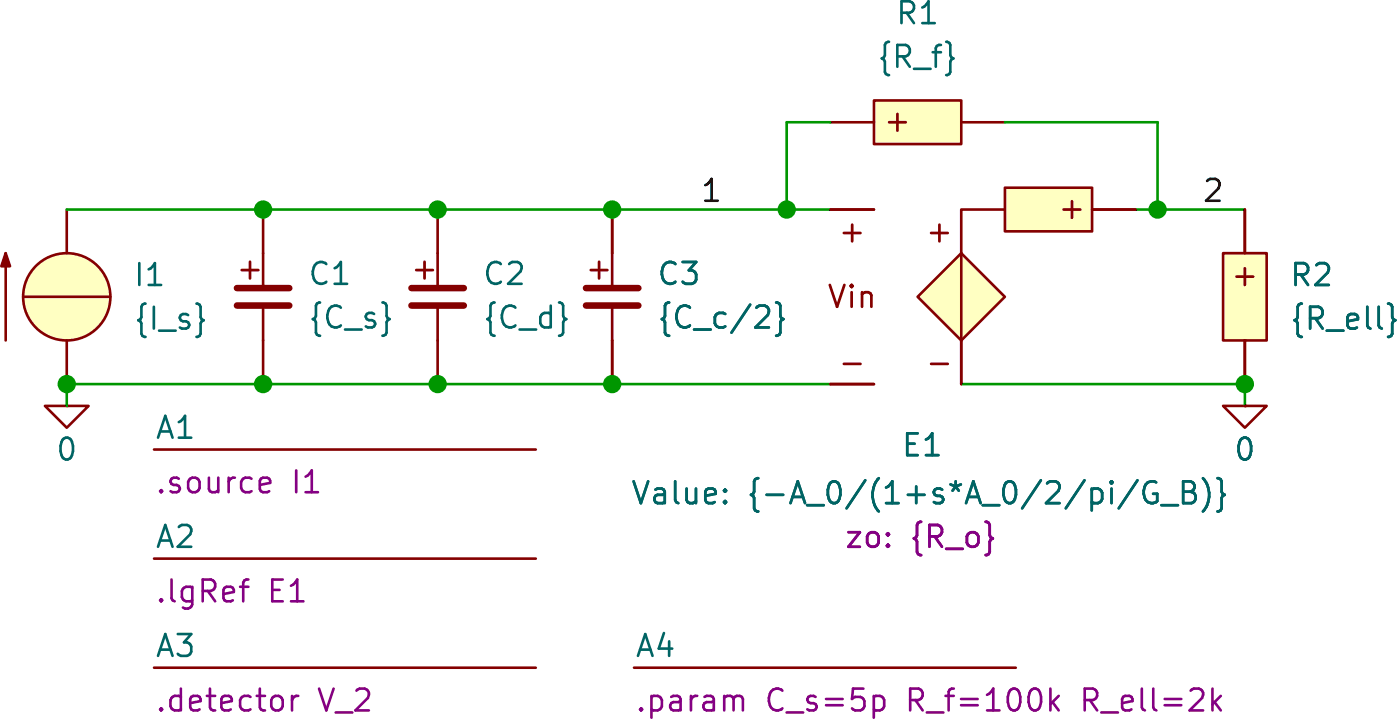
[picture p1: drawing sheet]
(kicad_sch
 (version 20231120)
 (generator "eeschema")
 (generator_version "8.0")
 (paper "A4")
 (title_block
  (title "transimpedance"))
 (lib_symbols
  (symbol "SLiCAP:C"
   (pin_numbers hide)
   (pin_names
    (offset 1.016) hide) (exclude_from_sim no) (in_bom yes) (on_board yes)
   (property "Reference" "C?" (at 2.54 3.81 0) (effects (font (size 1.27 1.27)) (justify left)))
   (property "Value" "?" (at 2.54 1.27 0) (show_name) (effects (font (size 1.27 1.27)) (justify left)))
   (property "Footprint" "" (at 2.54 -1.27 0) (effects (font (size 1.27 1.27)) (hide yes)))
   (property "Datasheet" "" (at 2.54 -1.27 0) (effects (font (size 1.27 1.27)) (hide yes)))
   (property "Description" "Capacitor" (at 7.112 -6.096 0) (effects (font (size 1.27 1.27)) (hide yes)))
   (property "model" "C" (at 2.54 -3.81 0) (show_name) (effects (font (size 1.27 1.27)) (justify left) (hide yes)))
   (property "vinit" "0" (at 2.54 -1.27 0) (show_name) (effects (font (size 1.27 1.27)) (justify left)))
   (symbol "C_0_0"
    (text "+" (at -0.762 1.651 0) (effects (font (size 1.27 1.27)))))
   (symbol "C_0_1"
    (polyline (pts (xy -1.524 -0.508) (xy 1.524 -0.508)) (stroke (width 0.381) (type solid)) (fill (type none)))
    (polyline (pts (xy -1.524 0.508) (xy 1.524 0.508)) (stroke (width 0.381) (type solid)) (fill (type none)))
    (polyline (pts (xy 0 -2.54) (xy 0 -0.508)) (stroke (width 0) (type solid)) (fill (type none)))
    (polyline (pts (xy 0 2.54) (xy 0 0.508)) (stroke (width 0) (type solid)) (fill (type none))))
   (symbol "C_1_0"
    (pin passive line (at 0 5.08 270) (length 2.54) (name "1" (effects (font (size 1.27 1.27)))) (number "1" (effects (font (size 1.27 1.27)))))
    (pin passive line (at 0 -5.08 90) (length 2.54) (name "2" (effects (font (size 1.27 1.27)))) (number "2" (effects (font (size 1.27 1.27)))))))
  (symbol "SLiCAP:Command"
   (pin_numbers hide)
   (pin_names
    (offset 0) hide) (exclude_from_sim no) (in_bom yes) (on_board yes)
   (property "Reference" "A?" (at 0 1.27 0) (do_not_autoplace) (effects (font (size 1.27 1.27)) (justify left)))
   (property "Value" "" (at 0 -0.635 0) (effects (font (size 1.27 1.27)) (justify left) (hide yes)))
   (property "Footprint" "" (at 0 -1.27 0) (effects (font (size 1.27 1.27)) (justify left) (hide yes)))
   (property "Datasheet" "" (at 0 -1.27 0) (effects (font (size 1.27 1.27)) (justify left) (hide yes)))
   (property "Description" "SLiCAP command (.lib, .param, .model. subckt}" (at 23.114 -4.064 0) (effects (font (size 1.27 1.27)) (hide yes)))
   (property "command" "?" (at 0 -1.905 0) (do_not_autoplace) (effects (font (size 1.27 1.27)) (justify left)))
   (symbol "Command_0_1"
    (polyline (pts (xy 0 0) (xy 22.225 0)) (stroke (width 0) (type default)) (fill (type none)))))
  (symbol "SLiCAP:EZ"
   (pin_numbers hide)
   (pin_names
    (offset 0) hide) (exclude_from_sim no) (in_bom yes) (on_board yes)
   (property "Reference" "E?" (at 3.175 1.27 0) (effects (font (size 1.27 1.27)) (justify left)))
   (property "Value" "?" (at 3.175 -1.27 0) (show_name) (effects (font (size 1.27 1.27)) (justify left)))
   (property "Footprint" "" (at 0 -1.27 0) (effects (font (size 1.27 1.27)) (justify left) (hide yes)))
   (property "Datasheet" "" (at 0 -1.27 0) (effects (font (size 1.27 1.27)) (justify left) (hide yes)))
   (property "Description" "Voltage-controlled voltage source with output impedance" (at 31.75 -7.62 0) (effects (font (size 1.27 1.27)) (hide yes)))
   (property "model" "EZ" (at 3.175 -5.08 0) (show_name) (effects (font (size 1.27 1.27)) (justify left) (hide yes)))
   (property "zo" "?" (at 3.175 -3.175 0) (show_name) (effects (font (size 1.27 1.27)) (justify left)))
   (symbol "EZ_0_0"
    (text "+" (at -6.35 3.81 0) (effects (font (size 1.27 1.27))))
    (text "+" (at -1.27 3.81 0) (effects (font (size 1.27 1.27))))
    (text "+" (at 6.35 5.08 900) (effects (font (size 1.27 1.27))))
    (text "-" (at -6.35 -3.81 0) (effects (font (size 1.27 1.27))))
    (text "-" (at -1.27 -3.81 0) (effects (font (size 1.27 1.27)))))
   (symbol "EZ_0_1"
    (polyline (pts (xy 0 2.54) (xy 0 -2.54)) (stroke (width 0) (type solid)) (fill (type none)))
    (polyline (pts (xy 0 2.54) (xy 0 5.08) (xy 2.54 5.08)) (stroke (width 0) (type default)) (fill (type none))))
   (symbol "EZ_1_0"
    (pin power_out line (at 10.16 5.08 180) (length 2.54) (name "outP" (effects (font (size 1.27 1.27)))) (number "1" (effects (font (size 1.27 1.27)))))
    (pin power_out line (at 0 -5.08 90) (length 2.54) (name "outN" (effects (font (size 1.27 1.27)))) (number "2" (effects (font (size 1.27 1.27))))))
   (symbol "EZ_1_1"
    (polyline (pts (xy 0 2.54) (xy -2.54 0) (xy 0 -2.54) (xy 2.54 0) (xy 0 2.54)) (stroke (width 0) (type default)) (fill (type background)))
    (rectangle (start 2.54 6.35) (end 7.62 3.81) (stroke (width 0) (type solid)) (fill (type background)))
    (text "Vin" (at -6.35 0 0) (effects (font (size 1.27 1.27))))
    (pin input line (at -7.62 5.08 0) (length 2.54) (name "inp" (effects (font (size 1.27 1.27)))) (number "3" (effects (font (size 1.27 1.27)))))
    (pin input line (at -7.62 -5.08 0) (length 2.54) (name "inN" (effects (font (size 1.27 1.27)))) (number "4" (effects (font (size 1.27 1.27)))))))
  (symbol "SLiCAP:GND"
   (power)
   (pin_numbers hide)
   (pin_names
    (offset 0) hide) (exclude_from_sim no) (in_bom yes) (on_board yes)
   (property "Reference" "#0" (at 0 -5.08 0) (effects (font (size 1.27 1.27)) (hide yes)))
   (property "Value" "0" (at 0 -2.54 0) (do_not_autoplace) (effects (font (size 1.27 1.27))))
   (property "Footprint" "" (at 0 0 0) (effects (font (size 1.27 1.27)) (hide yes)))
   (property "Datasheet" "" (at 0 -10.16 0) (effects (font (size 1.27 1.27)) (hide yes)))
   (property "Description" "0V reference potential" (at 0 -7.62 0) (effects (font (size 1.27 1.27)) (hide yes)))
   (symbol "GND_0_1"
    (polyline (pts (xy -1.27 0) (xy 0 -1.27) (xy 1.27 0) (xy -1.27 0)) (stroke (width 0) (type default)) (fill (type none))))
   (symbol "GND_1_1"
    (pin power_in line (at 0 0 0) (length 0) (name "~" (effects (font (size 1.016 1.016)))) (number "1" (effects (font (size 1.016 1.016)))))))
  (symbol "SLiCAP:I"
   (pin_numbers hide)
   (pin_names
    (offset 0) hide) (exclude_from_sim no) (in_bom yes) (on_board yes)
   (property "Reference" "I?" (at 3.81 4.445 0) (effects (font (size 1.27 1.27)) (justify left)))
   (property "Value" "?" (at 3.81 2.54 0) (show_name) (effects (font (size 1.27 1.27)) (justify left)))
   (property "Footprint" "" (at 0 -1.27 0) (effects (font (size 1.27 1.27)) (justify left) (hide yes)))
   (property "Datasheet" "" (at 0 -1.27 0) (effects (font (size 1.27 1.27)) (justify left) (hide yes)))
   (property "Description" "Independent current source" (at 17.272 -7.366 0) (effects (font (size 1.27 1.27)) (hide yes)))
   (property "noise" "0" (at 3.81 -3.175 0) (show_name) (effects (font (size 1.27 1.27)) (justify left)))
   (property "dc" "0" (at 3.81 0.635 0) (show_name) (effects (font (size 1.27 1.27)) (justify left)))
   (property "dcvar" "0" (at 3.81 -1.27 0) (show_name) (effects (font (size 1.27 1.27)) (justify left)))
   (property "model" "I" (at 3.81 -5.08 0) (show_name) (effects (font (size 1.27 1.27)) (justify left) (hide yes)))
   (symbol "I_0_1"
    (polyline (pts (xy -3.556 2.54) (xy -3.556 -2.54)) (stroke (width 0) (type solid)) (fill (type none)))
    (polyline (pts (xy -2.54 0) (xy 2.54 0)) (stroke (width 0) (type solid)) (fill (type none)))
    (polyline (pts (xy -3.556 2.54) (xy -3.81 1.778) (xy -3.302 1.778) (xy -3.556 2.54)) (stroke (width 0) (type solid)) (fill (type outline))))
   (symbol "I_1_0"
    (circle (center 0 0) (radius 2.54) (stroke (width 0) (type solid)) (fill (type background)))
    (pin power_out line (at 0 -5.08 90) (length 2.54) (name "n" (effects (font (size 1.27 1.27)))) (number "1" (effects (font (size 1.27 1.27)))))
    (pin power_out line (at 0 5.08 270) (length 2.54) (name "p" (effects (font (size 1.27 1.27)))) (number "2" (effects (font (size 1.27 1.27)))))))
  (symbol "SLiCAP:R"
   (pin_numbers hide)
   (pin_names
    (offset 1.016) hide) (exclude_from_sim no) (in_bom yes) (on_board yes)
   (property "Reference" "R?" (at 1.905 3.81 0) (effects (font (size 1.27 1.27)) (justify left)))
   (property "Value" "?" (at 1.905 1.905 0) (show_name) (effects (font (size 1.27 1.27)) (justify left)))
   (property "Footprint" "" (at 0.635 -3.175 0) (effects (font (size 1.27 1.27)) (hide yes)))
   (property "Datasheet" "" (at 0.635 -3.175 0) (effects (font (size 1.27 1.27)) (hide yes)))
   (property "Description" "Resistor (cannot have zero resistance)" (at 21.082 -5.842 0) (effects (font (size 1.27 1.27)) (hide yes)))
   (property "model" "R" (at 1.905 -3.81 0) (show_name) (effects (font (size 1.27 1.27)) (justify left) (hide yes)))
   (property "noisetemp" "0" (at 1.905 0 0) (show_name) (effects (font (size 1.27 1.27)) (justify left)))
   (property "noiseflow" "0" (at 15.24 0 0) (show_name) (effects (font (size 1.27 1.27)) (justify left)))
   (property "dcvar" "0" (at 1.905 -1.905 0) (show_name) (effects (font (size 1.27 1.27)) (justify left)))
   (property "dcvarlot" "0" (at 15.24 -1.905 0) (show_name) (effects (font (size 1.27 1.27)) (justify left)))
   (symbol "R_0_0"
    (text "+" (at 0 1.27 0) (effects (font (size 1.27 1.27)))))
   (symbol "R_1_0"
    (pin passive line (at 0 5.08 270) (length 2.54) (name "1" (effects (font (size 1.27 1.27)))) (number "1" (effects (font (size 1.27 1.27)))))
    (pin passive line (at 0 -5.08 90) (length 2.54) (name "2" (effects (font (size 1.27 1.27)))) (number "2" (effects (font (size 1.27 1.27))))))
   (symbol "R_1_1"
    (rectangle (start -1.27 2.54) (end 1.27 -2.54) (stroke (width 0) (type solid)) (fill (type background))))))
 (junction
  (at 110.49 39.37)
  (diameter 0)
  (color 0 0 0 0))
 (junction
  (at 137.16 49.53)
  (diameter 0)
  (color 0 0 0 0))
 (junction
  (at 68.58 49.53)
  (diameter 0)
  (color 0 0 0 0))
 (junction
  (at 90.17 39.37)
  (diameter 0)
  (color 0 0 0 0))
 (junction
  (at 132.08 39.37)
  (diameter 0)
  (color 0 0 0 0))
 (junction
  (at 90.17 49.53)
  (diameter 0)
  (color 0 0 0 0))
 (junction
  (at 100.33 39.37)
  (diameter 0)
  (color 0 0 0 0))
 (junction
  (at 80.01 49.53)
  (diameter 0)
  (color 0 0 0 0))
 (junction
  (at 100.33 49.53)
  (diameter 0)
  (color 0 0 0 0))
 (junction
  (at 80.01 39.37)
  (diameter 0)
  (color 0 0 0 0))
 (wire
  (pts (xy 68.58 49.53) (xy 80.01 49.53))
  (stroke (width 0) (type default)))
 (wire
  (pts (xy 80.01 49.53) (xy 90.17 49.53))
  (stroke (width 0) (type default)))
 (wire
  (pts (xy 80.01 39.37) (xy 90.17 39.37))
  (stroke (width 0) (type default)))
 (wire
  (pts (xy 120.65 49.53) (xy 137.16 49.53))
  (stroke (width 0) (type default)))
 (wire
  (pts (xy 110.49 34.29) (xy 110.49 39.37))
  (stroke (width 0) (type default)))
 (wire
  (pts (xy 100.33 39.37) (xy 110.49 39.37))
  (stroke (width 0) (type default)))
 (wire
  (pts (xy 100.33 49.53) (xy 113.03 49.53))
  (stroke (width 0) (type default)))
 (wire
  (pts (xy 113.03 34.29) (xy 110.49 34.29))
  (stroke (width 0) (type default)))
 (wire
  (pts (xy 132.08 34.29) (xy 132.08 39.37))
  (stroke (width 0) (type default)))
 (wire
  (pts (xy 123.19 34.29) (xy 132.08 34.29))
  (stroke (width 0) (type default)))
 (wire
  (pts (xy 137.16 49.53) (xy 137.16 50.8))
  (stroke (width 0) (type default)))
 (wire
  (pts (xy 132.08 39.37) (xy 130.81 39.37))
  (stroke (width 0) (type default)))
 (wire
  (pts (xy 90.17 49.53) (xy 100.33 49.53))
  (stroke (width 0) (type default)))
 (wire
  (pts (xy 68.58 39.37) (xy 80.01 39.37))
  (stroke (width 0) (type default)))
 (wire
  (pts (xy 68.58 50.8) (xy 68.58 49.53))
  (stroke (width 0) (type default)))
 (wire
  (pts (xy 90.17 39.37) (xy 100.33 39.37))
  (stroke (width 0) (type default)))
 (wire
  (pts (xy 137.16 39.37) (xy 132.08 39.37))
  (stroke (width 0) (type default)))
 (wire
  (pts (xy 110.49 39.37) (xy 113.03 39.37))
  (stroke (width 0) (type default)))
 (label "1"
  (at 105.41 39.37 0)
  (fields_autoplaced yes)
  (effects (font (size 1.27 1.27)) (justify left bottom)))
 (label "2"
  (at 134.62 39.37 0)
  (fields_autoplaced yes)
  (effects (font (size 1.27 1.27)) (justify left bottom)))
 (symbol
  (lib_id "SLiCAP:R")
  (at 137.16 44.45 0)
  (unit 1)
  (exclude_from_sim no)
  (in_bom yes)
  (on_board yes)
  (dnp no)
  (fields_autoplaced yes)
  (property "Reference" "R2" (at 139.7 43.1799 0) (effects (font (size 1.27 1.27)) (justify left)))
  (property "Value" "{R_ell}" (at 139.7 45.7199 0) (effects (font (size 1.27 1.27)) (justify left)))
  (property "Footprint" "" (at 137.795 47.625 0) (effects (font (size 1.27 1.27)) (hide yes)))
  (property "Datasheet" "" (at 137.795 47.625 0) (effects (font (size 1.27 1.27)) (hide yes)))
  (property "Description" "Resistor (cannot have zero resistance)" (at 158.242 50.292 0) (effects (font (size 1.27 1.27)) (hide yes)))
  (property "model" "R" (at 139.065 48.26 0) (show_name yes) (effects (font (size 1.27 1.27)) (justify left) (hide yes)))
  (property "noisetemp" "0" (at 139.7 43.1799 0) (show_name yes) (effects (font (size 1.27 1.27)) (justify left) (hide yes)))
  (property "noiseflow" "0" (at 139.7 45.7199 0) (show_name yes) (effects (font (size 1.27 1.27)) (justify left) (hide yes)))
  (property "dcvar" "0" (at 139.7 48.2599 0) (show_name yes) (effects (font (size 1.27 1.27)) (justify left) (hide yes)))
  (property "dcvarlot" "0" (at 139.7 50.7999 0) (show_name yes) (effects (font (size 1.27 1.27)) (justify left) (hide yes)))
  (pin "1")
  (pin "2"))
 (symbol
  (lib_id "SLiCAP:R")
  (at 118.11 34.29 90)
  (unit 1)
  (exclude_from_sim no)
  (in_bom yes)
  (on_board yes)
  (dnp no)
  (fields_autoplaced yes)
  (property "Reference" "R1" (at 118.11 27.94 90) (effects (font (size 1.27 1.27))))
  (property "Value" "{R_f}" (at 118.11 30.48 90) (effects (font (size 1.27 1.27))))
  (property "Footprint" "" (at 121.285 33.655 0) (effects (font (size 1.27 1.27)) (hide yes)))
  (property "Datasheet" "" (at 121.285 33.655 0) (effects (font (size 1.27 1.27)) (hide yes)))
  (property "Description" "Resistor (cannot have zero resistance)" (at 123.952 13.208 0) (effects (font (size 1.27 1.27)) (hide yes)))
  (property "model" "R" (at 121.92 32.385 0) (show_name yes) (effects (font (size 1.27 1.27)) (justify left) (hide yes)))
  (property "noisetemp" "0" (at 116.8399 31.75 0) (show_name yes) (effects (font (size 1.27 1.27)) (justify left) (hide yes)))
  (property "noiseflow" "0" (at 119.3799 31.75 0) (show_name yes) (effects (font (size 1.27 1.27)) (justify left) (hide yes)))
  (property "dcvar" "0" (at 121.9199 31.75 0) (show_name yes) (effects (font (size 1.27 1.27)) (justify left) (hide yes)))
  (property "dcvarlot" "0" (at 124.4599 31.75 0) (show_name yes) (effects (font (size 1.27 1.27)) (justify left) (hide yes)))
  (pin "1")
  (pin "2"))
 (symbol
  (lib_id "SLiCAP:C")
  (at 100.33 44.45 0)
  (unit 1)
  (exclude_from_sim no)
  (in_bom yes)
  (on_board yes)
  (dnp no)
  (fields_autoplaced yes)
  (property "Reference" "C3" (at 102.87 43.1136 0) (effects (font (size 1.27 1.27)) (justify left)))
  (property "Value" "{C_c/2}" (at 102.87 45.6536 0) (effects (font (size 1.27 1.27)) (justify left)))
  (property "Footprint" "" (at 102.87 45.72 0) (effects (font (size 1.27 1.27)) (hide yes)))
  (property "Datasheet" "" (at 102.87 45.72 0) (effects (font (size 1.27 1.27)) (hide yes)))
  (property "Description" "Capacitor" (at 107.442 50.546 0) (effects (font (size 1.27 1.27)) (hide yes)))
  (property "model" "C" (at 102.87 48.26 0) (show_name yes) (effects (font (size 1.27 1.27)) (justify left) (hide yes)))
  (property "vinit" "0" (at 102.87 46.9236 0) (show_name yes) (effects (font (size 1.27 1.27)) (justify left) (hide yes)))
  (pin "1")
  (pin "2"))
 (symbol
  (lib_id "SLiCAP:C")
  (at 90.17 44.45 0)
  (unit 1)
  (exclude_from_sim no)
  (in_bom yes)
  (on_board yes)
  (dnp no)
  (fields_autoplaced yes)
  (property "Reference" "C2" (at 92.71 43.1136 0) (effects (font (size 1.27 1.27)) (justify left)))
  (property "Value" "{C_d}" (at 92.71 45.6536 0) (effects (font (size 1.27 1.27)) (justify left)))
  (property "Footprint" "" (at 92.71 45.72 0) (effects (font (size 1.27 1.27)) (hide yes)))
  (property "Datasheet" "" (at 92.71 45.72 0) (effects (font (size 1.27 1.27)) (hide yes)))
  (property "Description" "Capacitor" (at 97.282 50.546 0) (effects (font (size 1.27 1.27)) (hide yes)))
  (property "model" "C" (at 92.71 48.26 0) (show_name yes) (effects (font (size 1.27 1.27)) (justify left) (hide yes)))
  (property "vinit" "0" (at 92.71 46.9236 0) (show_name yes) (effects (font (size 1.27 1.27)) (justify left) (hide yes)))
  (pin "1")
  (pin "2"))
 (symbol
  (lib_id "SLiCAP:Command")
  (at 73.66 66.04 0)
  (unit 1)
  (exclude_from_sim no)
  (in_bom yes)
  (on_board yes)
  (dnp no)
  (property "Reference" "A3" (at 73.66 64.77 0) (do_not_autoplace yes) (effects (font (size 1.27 1.27)) (justify left)))
  (property "Value" "~" (at 73.66 66.675 0) (effects (font (size 1.27 1.27)) (justify left) (hide yes)))
  (property "Footprint" "" (at 73.66 67.31 0) (effects (font (size 1.27 1.27)) (justify left) (hide yes)))
  (property "Datasheet" "" (at 73.66 67.31 0) (effects (font (size 1.27 1.27)) (justify left) (hide yes)))
  (property "Description" "SLiCAP command (.lib, .param, .model. subckt}" (at 96.774 70.104 0) (effects (font (size 1.27 1.27)) (hide yes)))
  (property "command" ".detector V_2" (at 73.66 67.945 0) (do_not_autoplace yes) (effects (font (size 1.27 1.27)) (justify left))))
 (symbol
  (lib_id "SLiCAP:I")
  (at 68.58 44.45 0)
  (unit 1)
  (exclude_from_sim no)
  (in_bom yes)
  (on_board yes)
  (dnp no)
  (fields_autoplaced yes)
  (property "Reference" "I1" (at 72.39 43.1799 0) (effects (font (size 1.27 1.27)) (justify left)))
  (property "Value" "{I_s}" (at 72.39 45.7199 0) (effects (font (size 1.27 1.27)) (justify left)))
  (property "Footprint" "" (at 68.58 45.72 0) (effects (font (size 1.27 1.27)) (justify left) (hide yes)))
  (property "Datasheet" "" (at 68.58 45.72 0) (effects (font (size 1.27 1.27)) (justify left) (hide yes)))
  (property "Description" "Independent current source" (at 85.852 51.816 0) (effects (font (size 1.27 1.27)) (hide yes)))
  (property "noise" "0" (at 72.39 44.4499 0) (show_name yes) (effects (font (size 1.27 1.27)) (justify left) (hide yes)))
  (property "dc" "0" (at 72.39 46.9899 0) (show_name yes) (effects (font (size 1.27 1.27)) (justify left) (hide yes)))
  (property "dcvar" "0" (at 72.39 49.5299 0) (show_name yes) (effects (font (size 1.27 1.27)) (justify left) (hide yes)))
  (property "model" "I" (at 72.39 49.53 0) (show_name yes) (effects (font (size 1.27 1.27)) (justify left) (hide yes)))
  (pin "2")
  (pin "1"))
 (symbol
  (lib_id "SLiCAP:GND")
  (at 137.16 50.8 0)
  (unit 1)
  (exclude_from_sim no)
  (in_bom yes)
  (on_board yes)
  (dnp no)
  (fields_autoplaced yes)
  (property "Reference" "#02" (at 137.16 55.88 0) (effects (font (size 1.27 1.27)) (hide yes)))
  (property "Value" "0" (at 137.16 53.34 0) (do_not_autoplace yes) (effects (font (size 1.27 1.27))))
  (property "Footprint" "" (at 137.16 50.8 0) (effects (font (size 1.27 1.27)) (hide yes)))
  (property "Datasheet" "" (at 137.16 60.96 0) (effects (font (size 1.27 1.27)) (hide yes)))
  (property "Description" "0V reference potential" (at 137.16 58.42 0) (effects (font (size 1.27 1.27)) (hide yes)))
  (pin "1"))
 (symbol
  (lib_id "SLiCAP:C")
  (at 80.01 44.45 0)
  (unit 1)
  (exclude_from_sim no)
  (in_bom yes)
  (on_board yes)
  (dnp no)
  (fields_autoplaced yes)
  (property "Reference" "C1" (at 82.55 43.1136 0) (effects (font (size 1.27 1.27)) (justify left)))
  (property "Value" "{C_s}" (at 82.55 45.6536 0) (effects (font (size 1.27 1.27)) (justify left)))
  (property "Footprint" "" (at 82.55 45.72 0) (effects (font (size 1.27 1.27)) (hide yes)))
  (property "Datasheet" "" (at 82.55 45.72 0) (effects (font (size 1.27 1.27)) (hide yes)))
  (property "Description" "Capacitor" (at 87.122 50.546 0) (effects (font (size 1.27 1.27)) (hide yes)))
  (property "model" "C" (at 82.55 48.26 0) (show_name yes) (effects (font (size 1.27 1.27)) (justify left) (hide yes)))
  (property "vinit" "0" (at 82.55 46.9236 0) (show_name yes) (effects (font (size 1.27 1.27)) (justify left) (hide yes)))
  (pin "1")
  (pin "2"))
 (symbol
  (lib_id "SLiCAP:Command")
  (at 73.66 59.69 0)
  (unit 1)
  (exclude_from_sim no)
  (in_bom yes)
  (on_board yes)
  (dnp no)
  (property "Reference" "A2" (at 73.66 58.42 0) (do_not_autoplace yes) (effects (font (size 1.27 1.27)) (justify left)))
  (property "Value" "~" (at 73.66 60.325 0) (effects (font (size 1.27 1.27)) (justify left) (hide yes)))
  (property "Footprint" "" (at 73.66 60.96 0) (effects (font (size 1.27 1.27)) (justify left) (hide yes)))
  (property "Datasheet" "" (at 73.66 60.96 0) (effects (font (size 1.27 1.27)) (justify left) (hide yes)))
  (property "Description" "SLiCAP command (.lib, .param, .model. subckt}" (at 96.774 63.754 0) (effects (font (size 1.27 1.27)) (hide yes)))
  (property "command" ".lgRef E1" (at 73.66 61.595 0) (do_not_autoplace yes) (effects (font (size 1.27 1.27)) (justify left))))
 (symbol
  (lib_id "SLiCAP:GND")
  (at 68.58 50.8 0)
  (unit 1)
  (exclude_from_sim no)
  (in_bom yes)
  (on_board yes)
  (dnp no)
  (fields_autoplaced yes)
  (property "Reference" "#01" (at 68.58 55.88 0) (effects (font (size 1.27 1.27)) (hide yes)))
  (property "Value" "0" (at 68.58 53.34 0) (do_not_autoplace yes) (effects (font (size 1.27 1.27))))
  (property "Footprint" "" (at 68.58 50.8 0) (effects (font (size 1.27 1.27)) (hide yes)))
  (property "Datasheet" "" (at 68.58 60.96 0) (effects (font (size 1.27 1.27)) (hide yes)))
  (property "Description" "0V reference potential" (at 68.58 58.42 0) (effects (font (size 1.27 1.27)) (hide yes)))
  (pin "1"))
 (symbol
  (lib_id "SLiCAP:EZ")
  (at 120.65 44.45 0)
  (unit 1)
  (exclude_from_sim no)
  (in_bom yes)
  (on_board yes)
  (dnp no)
  (property "Reference" "E1" (at 117.094 53.086 0) (effects (font (size 1.27 1.27)) (justify left)))
  (property "Value" "{-A_0/(1+s*A_0/2/pi/G_B)}" (at 101.346 55.88 0) (show_name yes) (effects (font (size 1.27 1.27)) (justify left)))
  (property "Footprint" "" (at 120.65 45.72 0) (effects (font (size 1.27 1.27)) (justify left) (hide yes)))
  (property "Datasheet" "" (at 120.65 45.72 0) (effects (font (size 1.27 1.27)) (justify left) (hide yes)))
  (property "Description" "Voltage-controlled voltage source with output impedance" (at 152.4 52.07 0) (effects (font (size 1.27 1.27)) (hide yes)))
  (property "model" "EZ" (at 123.825 49.53 0) (show_name yes) (effects (font (size 1.27 1.27)) (justify left) (hide yes)))
  (property "zo" "{R_o}" (at 113.792 58.42 0) (show_name yes) (effects (font (size 1.27 1.27)) (justify left)))
  (pin "4")
  (pin "3")
  (pin "1")
  (pin "2"))
 (symbol
  (lib_id "SLiCAP:Command")
  (at 73.66 53.34 0)
  (unit 1)
  (exclude_from_sim no)
  (in_bom yes)
  (on_board yes)
  (dnp no)
  (property "Reference" "A1" (at 73.66 52.07 0) (do_not_autoplace yes) (effects (font (size 1.27 1.27)) (justify left)))
  (property "Value" "~" (at 73.66 53.975 0) (effects (font (size 1.27 1.27)) (justify left) (hide yes)))
  (property "Footprint" "" (at 73.66 54.61 0) (effects (font (size 1.27 1.27)) (justify left) (hide yes)))
  (property "Datasheet" "" (at 73.66 54.61 0) (effects (font (size 1.27 1.27)) (justify left) (hide yes)))
  (property "Description" "SLiCAP command (.lib, .param, .model. subckt}" (at 96.774 57.404 0) (effects (font (size 1.27 1.27)) (hide yes)))
  (property "command" ".source I1" (at 73.66 55.245 0) (do_not_autoplace yes) (effects (font (size 1.27 1.27)) (justify left))))
 (symbol
  (lib_id "SLiCAP:Command")
  (at 101.6 66.04 0)
  (unit 1)
  (exclude_from_sim no)
  (in_bom yes)
  (on_board yes)
  (dnp no)
  (property "Reference" "A4" (at 101.6 64.77 0) (do_not_autoplace yes) (effects (font (size 1.27 1.27)) (justify left)))
  (property "Value" "~" (at 101.6 66.675 0) (effects (font (size 1.27 1.27)) (justify left) (hide yes)))
  (property "Footprint" "" (at 101.6 67.31 0) (effects (font (size 1.27 1.27)) (justify left) (hide yes)))
  (property "Datasheet" "" (at 101.6 67.31 0) (effects (font (size 1.27 1.27)) (justify left) (hide yes)))
  (property "Description" "SLiCAP command (.lib, .param, .model. subckt}" (at 124.714 70.104 0) (effects (font (size 1.27 1.27)) (hide yes)))
  (property "command" ".param C_s=5p R_f=100k R_ell=2k" (at 101.6 67.945 0) (do_not_autoplace yes) (effects (font (size 1.27 1.27)) (justify left))))
 (sheet_instances
  (path ""
   (page "1"))))
